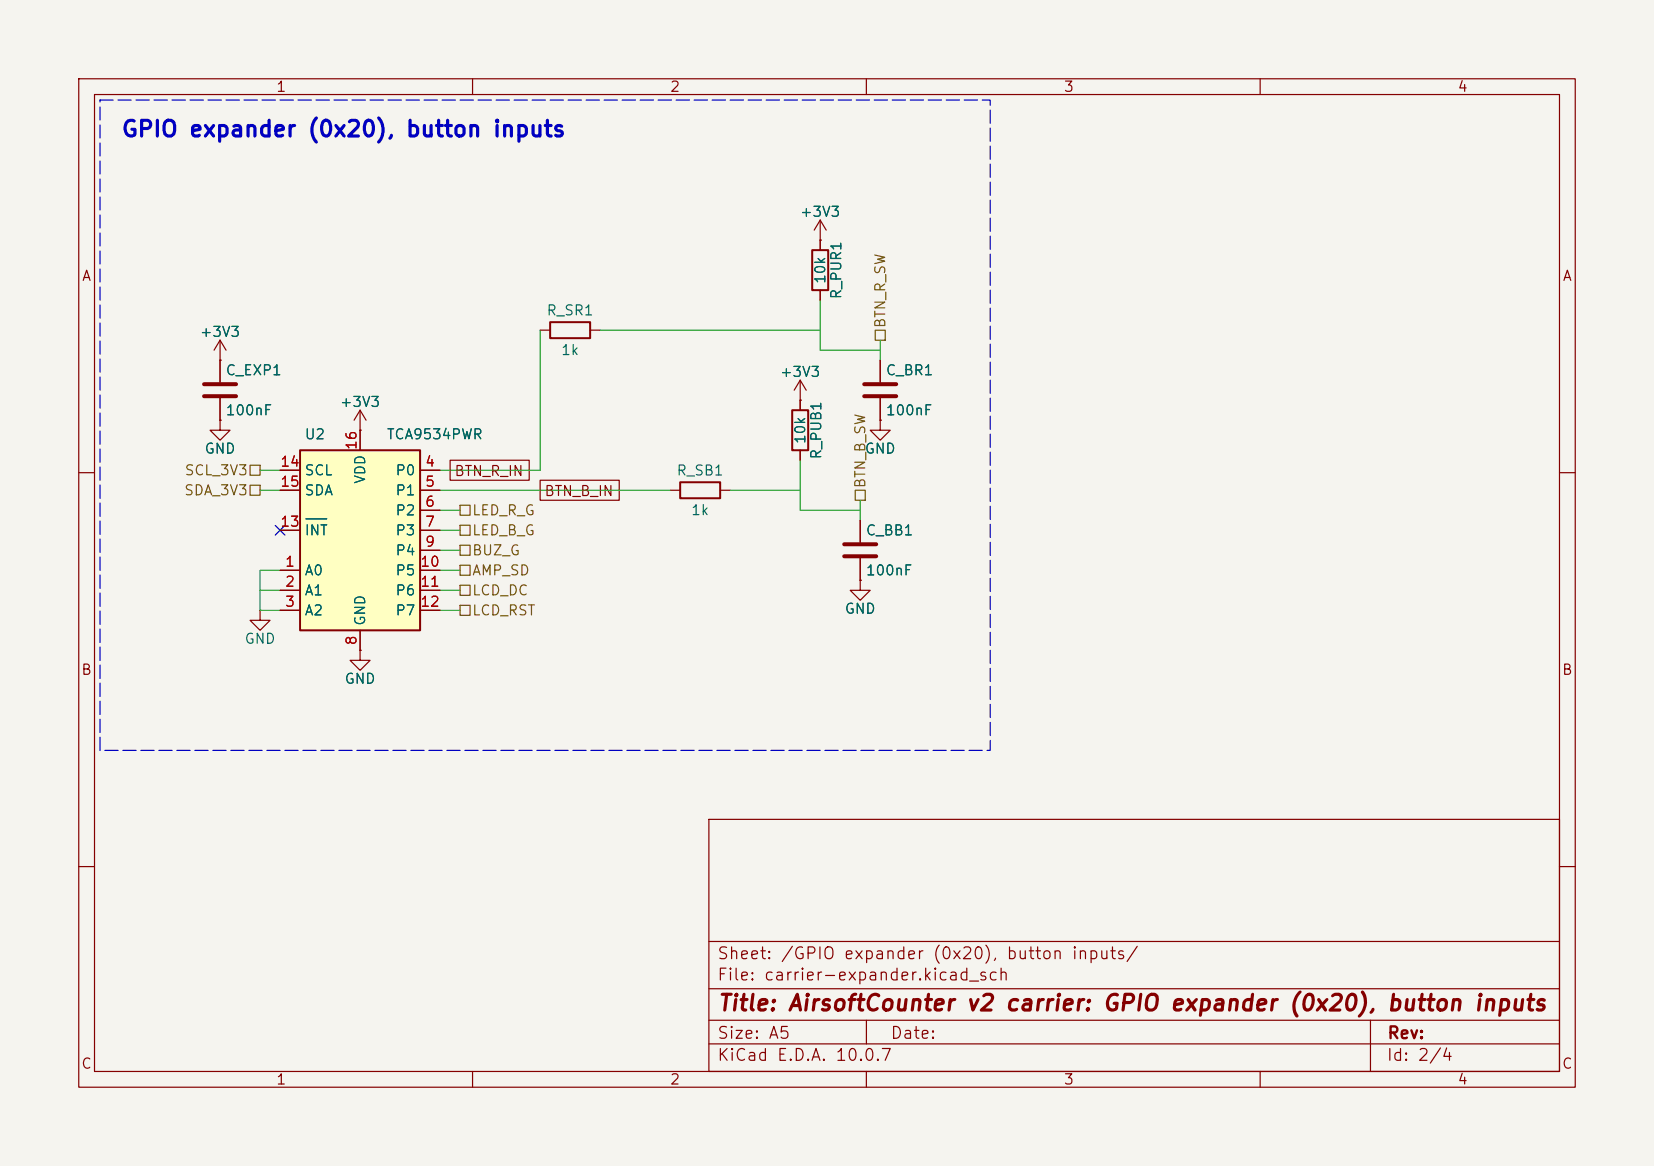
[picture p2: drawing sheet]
(kicad_sch
 (version 20260306)
 (generator "eeschema")
 (generator_version "10.0")
 (paper "A5")
 (title_block
  (title "AirsoftCounter v2 carrier: GPIO expander (0x20), button inputs"))
 (lib_symbols
  (symbol "Device:C"
   (pin_numbers (hide yes))
   (pin_names
    (offset 0.254)) (exclude_from_sim no) (in_bom yes) (on_board yes)
   (in_pos_files yes)
   (duplicate_pin_numbers_are_jumpers no)
   (property "Reference" "C" (at 0.635 2.54 0) (show_name no) (do_not_autoplace no) (effects (font (size 1.27 1.27)) (justify left)))
   (property "Value" "C" (at 0.635 -2.54 0) (show_name no) (do_not_autoplace no) (effects (font (size 1.27 1.27)) (justify left)))
   (property "Footprint" "" (at 0.9652 -3.81 0) (show_name no) (do_not_autoplace no) (hide yes) (effects (font (size 1.27 1.27))))
   (property "Datasheet" "" (at 0 0 0) (show_name no) (do_not_autoplace no) (hide yes) (effects (font (size 1.27 1.27))))
   (property "Description" "Unpolarized capacitor" (at 0 0 0) (show_name no) (do_not_autoplace no) (hide yes) (effects (font (size 1.27 1.27))))
   (symbol "C_0_1"
    (polyline (pts (xy -2.032 0.762) (xy 2.032 0.762)) (stroke (width 0.508) (type default)) (fill (type none)))
    (polyline (pts (xy -2.032 -0.762) (xy 2.032 -0.762)) (stroke (width 0.508) (type default)) (fill (type none))))
   (symbol "C_1_1"
    (pin passive line (at 0 3.81 270) (length 2.794) (name "" (effects (font (size 1.27 1.27)))) (number "1" (effects (font (size 1.27 1.27)))))
    (pin passive line (at 0 -3.81 90) (length 2.794) (name "" (effects (font (size 1.27 1.27)))) (number "2" (effects (font (size 1.27 1.27))))))
   (embedded_fonts no))
  (symbol "Device:R"
   (pin_numbers (hide yes))
   (pin_names
    (offset 0)) (exclude_from_sim no) (in_bom yes) (on_board yes)
   (in_pos_files yes)
   (duplicate_pin_numbers_are_jumpers no)
   (property "Reference" "R" (at 2.032 0 90) (show_name no) (do_not_autoplace no) (effects (font (size 1.27 1.27))))
   (property "Value" "R" (at 0 0 90) (show_name no) (do_not_autoplace no) (effects (font (size 1.27 1.27))))
   (property "Footprint" "" (at -1.778 0 90) (show_name no) (do_not_autoplace no) (hide yes) (effects (font (size 1.27 1.27))))
   (property "Datasheet" "" (at 0 0 0) (show_name no) (do_not_autoplace no) (hide yes) (effects (font (size 1.27 1.27))))
   (property "Description" "Resistor" (at 0 0 0) (show_name no) (do_not_autoplace no) (hide yes) (effects (font (size 1.27 1.27))))
   (symbol "R_0_1"
    (rectangle (start -1.016 -2.54) (end 1.016 2.54) (stroke (width 0.254) (type default)) (fill (type none))))
   (symbol "R_1_1"
    (pin passive line (at 0 3.81 270) (length 1.27) (name "" (effects (font (size 1.27 1.27)))) (number "1" (effects (font (size 1.27 1.27)))))
    (pin passive line (at 0 -3.81 90) (length 1.27) (name "" (effects (font (size 1.27 1.27)))) (number "2" (effects (font (size 1.27 1.27))))))
   (embedded_fonts no))
  (symbol "Interface_Expansion:TCA9534" (exclude_from_sim no) (in_bom yes) (on_board yes)
   (in_pos_files yes)
   (duplicate_pin_numbers_are_jumpers no)
   (property "Reference" "U" (at -7.112 14.732 0) (show_name no) (do_not_autoplace no) (effects (font (size 1.27 1.27)) (justify left)))
   (property "Value" "TCA9534" (at 3.302 14.732 0) (show_name no) (do_not_autoplace no) (effects (font (size 1.27 1.27)) (justify left)))
   (property "Footprint" "" (at 0 -16.764 0) (show_name no) (do_not_autoplace no) (hide yes) (effects (font (size 1.27 1.27))))
   (property "Datasheet" "http://www.ti.com/lit/ds/symlink/tca9534.pdf" (at 0 -12.7 0) (show_name no) (do_not_autoplace no) (hide yes) (effects (font (size 1.27 1.27))))
   (property "Description" "8-bit I/O Expander, I2C / SMBus interface, interrupt output, fixed address bits 0b0100xxx, TSSOP-16 / SOIC-16" (at 0 -14.732 0) (show_name no) (do_not_autoplace no) (hide yes) (effects (font (size 1.27 1.27))))
   (symbol "TCA9534_0_1"
    (rectangle (start -7.62 12.7) (end 7.62 -10.16) (stroke (width 0.254) (type default)) (fill (type background))))
   (symbol "TCA9534_1_1"
    (pin input line (at -10.16 -2.54 0) (length 2.54) (name "A0" (effects (font (size 1.27 1.27)))) (number "1" (effects (font (size 1.27 1.27)))))
    (pin input line (at -10.16 -5.08 0) (length 2.54) (name "A1" (effects (font (size 1.27 1.27)))) (number "2" (effects (font (size 1.27 1.27)))))
    (pin input line (at -10.16 -7.62 0) (length 2.54) (name "A2" (effects (font (size 1.27 1.27)))) (number "3" (effects (font (size 1.27 1.27)))))
    (pin bidirectional line (at 10.16 10.16 180) (length 2.54) (name "P0" (effects (font (size 1.27 1.27)))) (number "4" (effects (font (size 1.27 1.27)))))
    (pin bidirectional line (at 10.16 7.62 180) (length 2.54) (name "P1" (effects (font (size 1.27 1.27)))) (number "5" (effects (font (size 1.27 1.27)))))
    (pin bidirectional line (at 10.16 5.08 180) (length 2.54) (name "P2" (effects (font (size 1.27 1.27)))) (number "6" (effects (font (size 1.27 1.27)))))
    (pin bidirectional line (at 10.16 2.54 180) (length 2.54) (name "P3" (effects (font (size 1.27 1.27)))) (number "7" (effects (font (size 1.27 1.27)))))
    (pin power_in line (at 0 -12.7 90) (length 2.54) (name "GND" (effects (font (size 1.27 1.27)))) (number "8" (effects (font (size 1.27 1.27)))))
    (pin bidirectional line (at 10.16 0 180) (length 2.54) (name "P4" (effects (font (size 1.27 1.27)))) (number "9" (effects (font (size 1.27 1.27)))))
    (pin bidirectional line (at 10.16 -2.54 180) (length 2.54) (name "P5" (effects (font (size 1.27 1.27)))) (number "10" (effects (font (size 1.27 1.27)))))
    (pin bidirectional line (at 10.16 -5.08 180) (length 2.54) (name "P6" (effects (font (size 1.27 1.27)))) (number "11" (effects (font (size 1.27 1.27)))))
    (pin bidirectional line (at 10.16 -7.62 180) (length 2.54) (name "P7" (effects (font (size 1.27 1.27)))) (number "12" (effects (font (size 1.27 1.27)))))
    (pin open_collector line (at -10.16 2.54 0) (length 2.54) (name "~{INT}" (effects (font (size 1.27 1.27)))) (number "13" (effects (font (size 1.27 1.27)))))
    (pin input line (at -10.16 10.16 0) (length 2.54) (name "SCL" (effects (font (size 1.27 1.27)))) (number "14" (effects (font (size 1.27 1.27)))))
    (pin bidirectional line (at -10.16 7.62 0) (length 2.54) (name "SDA" (effects (font (size 1.27 1.27)))) (number "15" (effects (font (size 1.27 1.27)))))
    (pin power_in line (at 0 15.24 270) (length 2.54) (name "VDD" (effects (font (size 1.27 1.27)))) (number "16" (effects (font (size 1.27 1.27))))))
   (embedded_fonts no))
  (symbol "power:+3V3"
   (power global)
   (pin_numbers (hide yes))
   (pin_names
    (offset 0) (hide yes)) (exclude_from_sim no) (in_bom yes) (on_board yes)
   (in_pos_files yes)
   (duplicate_pin_numbers_are_jumpers no)
   (property "Reference" "#PWR" (at 0 -3.81 0) (show_name no) (do_not_autoplace no) (hide yes) (effects (font (size 1.27 1.27))))
   (property "Value" "+3V3" (at 0 3.556 0) (show_name no) (do_not_autoplace no) (effects (font (size 1.27 1.27))))
   (property "Footprint" "" (at 0 0 0) (show_name no) (do_not_autoplace no) (hide yes) (effects (font (size 1.27 1.27))))
   (property "Datasheet" "" (at 0 0 0) (show_name no) (do_not_autoplace no) (hide yes) (effects (font (size 1.27 1.27))))
   (property "Description" "Power symbol creates a global label with name \"+3V3\"" (at 0 0 0) (show_name no) (do_not_autoplace no) (hide yes) (effects (font (size 1.27 1.27))))
   (symbol "+3V3_0_1"
    (polyline (pts (xy -0.762 1.27) (xy 0 2.54)) (stroke (width 0) (type default)) (fill (type none)))
    (polyline (pts (xy 0 2.54) (xy 0.762 1.27)) (stroke (width 0) (type default)) (fill (type none)))
    (polyline (pts (xy 0 0) (xy 0 2.54)) (stroke (width 0) (type default)) (fill (type none))))
   (symbol "+3V3_1_1"
    (pin power_in line (at 0 0 90) (length 0) (name "" (effects (font (size 1.27 1.27)))) (number "1" (effects (font (size 1.27 1.27))))))
   (embedded_fonts no))
  (symbol "power:GND"
   (power global)
   (pin_numbers (hide yes))
   (pin_names
    (offset 0) (hide yes)) (exclude_from_sim no) (in_bom yes) (on_board yes)
   (in_pos_files yes)
   (duplicate_pin_numbers_are_jumpers no)
   (property "Reference" "#PWR" (at 0 -6.35 0) (show_name no) (do_not_autoplace no) (hide yes) (effects (font (size 1.27 1.27))))
   (property "Value" "GND" (at 0 -3.81 0) (show_name no) (do_not_autoplace no) (effects (font (size 1.27 1.27))))
   (property "Footprint" "" (at 0 0 0) (show_name no) (do_not_autoplace no) (hide yes) (effects (font (size 1.27 1.27))))
   (property "Datasheet" "" (at 0 0 0) (show_name no) (do_not_autoplace no) (hide yes) (effects (font (size 1.27 1.27))))
   (property "Description" "Power symbol creates a global label with name \"GND\" , ground" (at 0 0 0) (show_name no) (do_not_autoplace no) (hide yes) (effects (font (size 1.27 1.27))))
   (symbol "GND_0_1"
    (polyline (pts (xy 0 0) (xy 0 -1.27) (xy 1.27 -1.27) (xy 0 -2.54) (xy -1.27 -1.27) (xy 0 -1.27)) (stroke (width 0) (type default)) (fill (type none))))
   (symbol "GND_1_1"
    (pin power_in line (at 0 0 270) (length 0) (name "" (effects (font (size 1.27 1.27)))) (number "1" (effects (font (size 1.27 1.27))))))
   (embedded_fonts no)))
 (rectangle
  (start 12.7 12.7)
  (end 125.73 95.25)
  (stroke (width 0) (type dash))
  (fill (type none)))
 (text "GPIO expander (0x20), button inputs"
  (exclude_from_sim no)
  (at 15.24 17.78 0)
  (effects (font (size 2 2)
    (bold yes)) (justify left bottom)))
 (junction
  (at 33.02 74.93)
  (diameter 0)
  (color 0 0 0 0))
 (junction
  (at 111.76 44.45)
  (diameter 0)
  (color 0 0 0 0))
 (junction
  (at 109.22 64.77)
  (diameter 0)
  (color 0 0 0 0))
 (junction
  (at 101.6 62.23)
  (diameter 0)
  (color 0 0 0 0))
 (junction
  (at 104.14 41.91)
  (diameter 0)
  (color 0 0 0 0))
 (no_connect
  (at 35.56 67.31))
 (wire
  (pts (xy 33.02 74.93) (xy 33.02 77.47))
  (stroke (width 0) (type default)))
 (wire
  (pts (xy 55.88 59.69) (xy 68.58 59.69))
  (stroke (width 0) (type default)))
 (wire
  (pts (xy 104.14 44.45) (xy 111.76 44.45))
  (stroke (width 0) (type default)))
 (wire
  (pts (xy 104.14 38.1) (xy 104.14 41.91))
  (stroke (width 0) (type default)))
 (wire
  (pts (xy 92.71 62.23) (xy 101.6 62.23))
  (stroke (width 0) (type default)))
 (wire
  (pts (xy 33.02 74.93) (xy 35.56 74.93))
  (stroke (width 0) (type default)))
 (wire
  (pts (xy 33.02 77.47) (xy 35.56 77.47))
  (stroke (width 0) (type default)))
 (wire
  (pts (xy 109.22 63.5) (xy 109.22 64.77))
  (stroke (width 0) (type default)))
 (wire
  (pts (xy 55.88 69.85) (xy 58.42 69.85))
  (stroke (width 0) (type default)))
 (wire
  (pts (xy 33.02 59.69) (xy 35.56 59.69))
  (stroke (width 0) (type default)))
 (wire
  (pts (xy 111.76 44.45) (xy 111.76 45.72))
  (stroke (width 0) (type default)))
 (wire
  (pts (xy 111.76 43.18) (xy 111.76 44.45))
  (stroke (width 0) (type default)))
 (wire
  (pts (xy 104.14 41.91) (xy 104.14 44.45))
  (stroke (width 0) (type default)))
 (wire
  (pts (xy 33.02 72.39) (xy 33.02 74.93))
  (stroke (width 0) (type default)))
 (wire
  (pts (xy 101.6 64.77) (xy 109.22 64.77))
  (stroke (width 0) (type default)))
 (wire
  (pts (xy 101.6 58.42) (xy 101.6 62.23))
  (stroke (width 0) (type default)))
 (wire
  (pts (xy 33.02 72.39) (xy 35.56 72.39))
  (stroke (width 0) (type default)))
 (wire
  (pts (xy 55.88 74.93) (xy 58.42 74.93))
  (stroke (width 0) (type default)))
 (wire
  (pts (xy 68.58 41.91) (xy 68.58 59.69))
  (stroke (width 0) (type default)))
 (wire
  (pts (xy 55.88 67.31) (xy 58.42 67.31))
  (stroke (width 0) (type default)))
 (wire
  (pts (xy 109.22 64.77) (xy 109.22 66.04))
  (stroke (width 0) (type default)))
 (wire
  (pts (xy 33.02 62.23) (xy 35.56 62.23))
  (stroke (width 0) (type default)))
 (wire
  (pts (xy 55.88 62.23) (xy 85.09 62.23))
  (stroke (width 0) (type default)))
 (wire
  (pts (xy 55.88 72.39) (xy 58.42 72.39))
  (stroke (width 0) (type default)))
 (wire
  (pts (xy 76.2 41.91) (xy 104.14 41.91))
  (stroke (width 0) (type default)))
 (wire
  (pts (xy 101.6 62.23) (xy 101.6 64.77))
  (stroke (width 0) (type default)))
 (wire
  (pts (xy 55.88 77.47) (xy 58.42 77.47))
  (stroke (width 0) (type default)))
 (wire
  (pts (xy 55.88 64.77) (xy 58.42 64.77))
  (stroke (width 0) (type default)))
 (global_label "BTN_B_IN"
  (shape passive)
  (at 68.58 62.23 0)
  (fields_autoplaced yes)
  (effects (font (size 1.27 1.27)) (justify left))
  (property "Intersheetrefs" "${INTERSHEET_REFS}" (at 68.58 62.23 0) (hide yes) (show_name no) (do_not_autoplace no) (effects (font (size 1.27 1.27)))))
 (global_label "BTN_R_IN"
  (shape passive)
  (at 57.15 59.69 0)
  (fields_autoplaced yes)
  (effects (font (size 1.27 1.27)) (justify left))
  (property "Intersheetrefs" "${INTERSHEET_REFS}" (at 57.15 59.69 0) (hide yes) (show_name no) (do_not_autoplace no) (effects (font (size 1.27 1.27)))))
 (hierarchical_label "SDA_3V3"
  (shape passive)
  (at 33.02 62.23 180)
  (effects (font (size 1.27 1.27)) (justify right)))
 (hierarchical_label "BUZ_G"
  (shape passive)
  (at 58.42 69.85 0)
  (effects (font (size 1.27 1.27)) (justify left)))
 (hierarchical_label "BTN_B_SW"
  (shape passive)
  (at 109.22 63.5 90)
  (effects (font (size 1.27 1.27)) (justify left)))
 (hierarchical_label "AMP_SD"
  (shape passive)
  (at 58.42 72.39 0)
  (effects (font (size 1.27 1.27)) (justify left)))
 (hierarchical_label "LED_R_G"
  (shape passive)
  (at 58.42 64.77 0)
  (effects (font (size 1.27 1.27)) (justify left)))
 (hierarchical_label "BTN_R_SW"
  (shape passive)
  (at 111.76 43.18 90)
  (effects (font (size 1.27 1.27)) (justify left)))
 (hierarchical_label "LCD_DC"
  (shape passive)
  (at 58.42 74.93 0)
  (effects (font (size 1.27 1.27)) (justify left)))
 (hierarchical_label "LED_B_G"
  (shape passive)
  (at 58.42 67.31 0)
  (effects (font (size 1.27 1.27)) (justify left)))
 (hierarchical_label "LCD_RST"
  (shape passive)
  (at 58.42 77.47 0)
  (effects (font (size 1.27 1.27)) (justify left)))
 (hierarchical_label "SCL_3V3"
  (shape passive)
  (at 33.02 59.69 180)
  (effects (font (size 1.27 1.27)) (justify right)))
 (symbol
  (lib_id "power:+3V3")
  (at 101.6 50.8 0)
  (unit 1)
  (body_style 1)
  (exclude_from_sim no)
  (in_bom no)
  (on_board no)
  (in_pos_files yes)
  (dnp no)
  (property "Reference" "#PWR08" (at 101.6 50.8 0) (hide yes) (show_name no) (do_not_autoplace no) (effects (font (size 1.27 1.27))))
  (property "Value" "+3V3" (at 101.6 47.2 0) (show_name no) (do_not_autoplace no) (effects (font (size 1.27 1.27))))
  (property "Footprint" "" (at 101.6 50.8 0) (hide yes) (show_name no) (do_not_autoplace no) (effects (font (size 1.27 1.27))))
  (property "Datasheet" "" (at 101.6 50.8 0) (hide yes) (show_name no) (do_not_autoplace no) (effects (font (size 1.27 1.27))))
  (property "Description" "" (at 101.6 50.8 0) (hide yes) (show_name no) (do_not_autoplace no) (effects (font (size 1.27 1.27))))
  (pin "1"))
 (symbol
  (lib_id "power:GND")
  (at 109.22 73.66 0)
  (unit 1)
  (body_style 1)
  (exclude_from_sim no)
  (in_bom no)
  (on_board no)
  (in_pos_files yes)
  (dnp no)
  (property "Reference" "#PWR04" (at 109.22 73.66 0) (hide yes) (show_name no) (do_not_autoplace no) (effects (font (size 1.27 1.27))))
  (property "Value" "GND" (at 109.22 77.26 0) (show_name no) (do_not_autoplace no) (effects (font (size 1.27 1.27))))
  (property "Footprint" "" (at 109.22 73.66 0) (hide yes) (show_name no) (do_not_autoplace no) (effects (font (size 1.27 1.27))))
  (property "Datasheet" "" (at 109.22 73.66 0) (hide yes) (show_name no) (do_not_autoplace no) (effects (font (size 1.27 1.27))))
  (property "Description" "" (at 109.22 73.66 0) (hide yes) (show_name no) (do_not_autoplace no) (effects (font (size 1.27 1.27))))
  (pin "1"))
 (symbol
  (lib_id "Device:C")
  (at 27.94 49.53 0)
  (unit 1)
  (body_style 1)
  (exclude_from_sim no)
  (in_bom yes)
  (on_board yes)
  (in_pos_files yes)
  (dnp no)
  (property "Reference" "C_EXP1" (at 28.575 46.99 0) (show_name no) (do_not_autoplace no) (effects (font (size 1.27 1.27)) (justify left)))
  (property "Value" "100nF" (at 28.575 52.07 0) (show_name no) (do_not_autoplace no) (effects (font (size 1.27 1.27)) (justify left)))
  (property "Footprint" "Capacitor_SMD:C_0805_2012Metric_Pad1.18x1.45mm_HandSolder" (at 28.9052 53.34 0) (hide yes) (show_name no) (do_not_autoplace no) (effects (font (size 1.27 1.27))))
  (property "Datasheet" "" (at 27.94 49.53 0) (hide yes) (show_name no) (do_not_autoplace no) (effects (font (size 1.27 1.27))))
  (property "Description" "Unpolarized capacitor" (at 27.94 49.53 0) (hide yes) (show_name no) (do_not_autoplace no) (effects (font (size 1.27 1.27))))
  (pin "1")
  (pin "2"))
 (symbol
  (lib_id "power:GND")
  (at 111.76 53.34 0)
  (unit 1)
  (body_style 1)
  (exclude_from_sim no)
  (in_bom no)
  (on_board no)
  (in_pos_files yes)
  (dnp no)
  (property "Reference" "#PWR03" (at 111.76 53.34 0) (hide yes) (show_name no) (do_not_autoplace no) (effects (font (size 1.27 1.27))))
  (property "Value" "GND" (at 111.76 56.94 0) (show_name no) (do_not_autoplace no) (effects (font (size 1.27 1.27))))
  (property "Footprint" "" (at 111.76 53.34 0) (hide yes) (show_name no) (do_not_autoplace no) (effects (font (size 1.27 1.27))))
  (property "Datasheet" "" (at 111.76 53.34 0) (hide yes) (show_name no) (do_not_autoplace no) (effects (font (size 1.27 1.27))))
  (property "Description" "" (at 111.76 53.34 0) (hide yes) (show_name no) (do_not_autoplace no) (effects (font (size 1.27 1.27))))
  (pin "1"))
 (symbol
  (lib_id "Device:R")
  (at 104.14 34.29 0)
  (unit 1)
  (body_style 1)
  (exclude_from_sim no)
  (in_bom yes)
  (on_board yes)
  (in_pos_files yes)
  (dnp no)
  (property "Reference" "R_PUR1" (at 106.172 34.29 90) (show_name no) (do_not_autoplace no) (effects (font (size 1.27 1.27))))
  (property "Value" "10k" (at 104.14 34.29 90) (show_name no) (do_not_autoplace no) (effects (font (size 1.27 1.27))))
  (property "Footprint" "Resistor_SMD:R_0805_2012Metric_Pad1.20x1.40mm_HandSolder" (at 102.362 34.29 90) (hide yes) (show_name no) (do_not_autoplace no) (effects (font (size 1.27 1.27))))
  (property "Datasheet" "" (at 104.14 34.29 0) (hide yes) (show_name no) (do_not_autoplace no) (effects (font (size 1.27 1.27))))
  (property "Description" "Resistor" (at 104.14 34.29 0) (hide yes) (show_name no) (do_not_autoplace no) (effects (font (size 1.27 1.27))))
  (pin "1")
  (pin "2"))
 (symbol
  (lib_id "Interface_Expansion:TCA9534")
  (at 45.72 69.85 0)
  (unit 1)
  (body_style 1)
  (exclude_from_sim no)
  (in_bom yes)
  (on_board yes)
  (in_pos_files yes)
  (dnp no)
  (property "Reference" "U2" (at 38.608 55.118 0) (show_name no) (do_not_autoplace no) (effects (font (size 1.27 1.27)) (justify left)))
  (property "Value" "TCA9534PWR" (at 49.022 55.118 0) (show_name no) (do_not_autoplace no) (effects (font (size 1.27 1.27)) (justify left)))
  (property "Footprint" "Package_SO:TSSOP-16_4.4x5mm_P0.65mm" (at 45.72 86.614 0) (hide yes) (show_name no) (do_not_autoplace no) (effects (font (size 1.27 1.27))))
  (property "Datasheet" "http://www.ti.com/lit/ds/symlink/tca9534.pdf" (at 45.72 82.55 0) (hide yes) (show_name no) (do_not_autoplace no) (effects (font (size 1.27 1.27))))
  (property "Description" "8-bit I/O Expander, I2C / SMBus interface, interrupt output, fixed address bits 0b0100xxx, TSSOP-16 / SOIC-16" (at 45.72 84.582 0) (hide yes) (show_name no) (do_not_autoplace no) (effects (font (size 1.27 1.27))))
  (pin "1")
  (pin "2")
  (pin "3")
  (pin "4")
  (pin "5")
  (pin "6")
  (pin "7")
  (pin "8")
  (pin "9")
  (pin "10")
  (pin "11")
  (pin "12")
  (pin "13")
  (pin "14")
  (pin "15")
  (pin "16"))
 (symbol
  (lib_id "Device:R")
  (at 72.39 41.91 270)
  (unit 1)
  (body_style 1)
  (exclude_from_sim no)
  (in_bom yes)
  (on_board yes)
  (in_pos_files yes)
  (dnp no)
  (property "Reference" "R_SR1" (at 72.39 39.394 90) (show_name no) (do_not_autoplace no) (effects (font (size 1.27 1.27))))
  (property "Value" "1k" (at 72.39 44.426 90) (show_name no) (do_not_autoplace no) (effects (font (size 1.27 1.27))))
  (property "Footprint" "Resistor_SMD:R_0805_2012Metric_Pad1.20x1.40mm_HandSolder" (at 72.39 40.132 90) (hide yes) (show_name no) (do_not_autoplace no) (effects (font (size 1.27 1.27))))
  (property "Datasheet" "" (at 72.39 41.91 0) (hide yes) (show_name no) (do_not_autoplace no) (effects (font (size 1.27 1.27))))
  (property "Description" "Resistor" (at 72.39 41.91 0) (hide yes) (show_name no) (do_not_autoplace no) (effects (font (size 1.27 1.27))))
  (pin "1")
  (pin "2"))
 (symbol
  (lib_id "Device:R")
  (at 88.9 62.23 270)
  (unit 1)
  (body_style 1)
  (exclude_from_sim no)
  (in_bom yes)
  (on_board yes)
  (in_pos_files yes)
  (dnp no)
  (property "Reference" "R_SB1" (at 88.9 59.714 90) (show_name no) (do_not_autoplace no) (effects (font (size 1.27 1.27))))
  (property "Value" "1k" (at 88.9 64.746 90) (show_name no) (do_not_autoplace no) (effects (font (size 1.27 1.27))))
  (property "Footprint" "Resistor_SMD:R_0805_2012Metric_Pad1.20x1.40mm_HandSolder" (at 88.9 60.452 90) (hide yes) (show_name no) (do_not_autoplace no) (effects (font (size 1.27 1.27))))
  (property "Datasheet" "" (at 88.9 62.23 0) (hide yes) (show_name no) (do_not_autoplace no) (effects (font (size 1.27 1.27))))
  (property "Description" "Resistor" (at 88.9 62.23 0) (hide yes) (show_name no) (do_not_autoplace no) (effects (font (size 1.27 1.27))))
  (pin "1")
  (pin "2"))
 (symbol
  (lib_id "Device:R")
  (at 101.6 54.61 0)
  (unit 1)
  (body_style 1)
  (exclude_from_sim no)
  (in_bom yes)
  (on_board yes)
  (in_pos_files yes)
  (dnp no)
  (property "Reference" "R_PUB1" (at 103.632 54.61 90) (show_name no) (do_not_autoplace no) (effects (font (size 1.27 1.27))))
  (property "Value" "10k" (at 101.6 54.61 90) (show_name no) (do_not_autoplace no) (effects (font (size 1.27 1.27))))
  (property "Footprint" "Resistor_SMD:R_0805_2012Metric_Pad1.20x1.40mm_HandSolder" (at 99.822 54.61 90) (hide yes) (show_name no) (do_not_autoplace no) (effects (font (size 1.27 1.27))))
  (property "Datasheet" "" (at 101.6 54.61 0) (hide yes) (show_name no) (do_not_autoplace no) (effects (font (size 1.27 1.27))))
  (property "Description" "Resistor" (at 101.6 54.61 0) (hide yes) (show_name no) (do_not_autoplace no) (effects (font (size 1.27 1.27))))
  (pin "1")
  (pin "2"))
 (symbol
  (lib_id "power:+3V3")
  (at 27.94 45.72 0)
  (unit 1)
  (body_style 1)
  (exclude_from_sim no)
  (in_bom no)
  (on_board no)
  (in_pos_files yes)
  (dnp no)
  (property "Reference" "#PWR07" (at 27.94 45.72 0) (hide yes) (show_name no) (do_not_autoplace no) (effects (font (size 1.27 1.27))))
  (property "Value" "+3V3" (at 27.94 42.12 0) (show_name no) (do_not_autoplace no) (effects (font (size 1.27 1.27))))
  (property "Footprint" "" (at 27.94 45.72 0) (hide yes) (show_name no) (do_not_autoplace no) (effects (font (size 1.27 1.27))))
  (property "Datasheet" "" (at 27.94 45.72 0) (hide yes) (show_name no) (do_not_autoplace no) (effects (font (size 1.27 1.27))))
  (property "Description" "" (at 27.94 45.72 0) (hide yes) (show_name no) (do_not_autoplace no) (effects (font (size 1.27 1.27))))
  (pin "1"))
 (symbol
  (lib_id "Device:C")
  (at 109.22 69.85 0)
  (unit 1)
  (body_style 1)
  (exclude_from_sim no)
  (in_bom yes)
  (on_board yes)
  (in_pos_files yes)
  (dnp no)
  (property "Reference" "C_BB1" (at 109.855 67.31 0) (show_name no) (do_not_autoplace no) (effects (font (size 1.27 1.27)) (justify left)))
  (property "Value" "100nF" (at 109.855 72.39 0) (show_name no) (do_not_autoplace no) (effects (font (size 1.27 1.27)) (justify left)))
  (property "Footprint" "Capacitor_SMD:C_0805_2012Metric_Pad1.18x1.45mm_HandSolder" (at 110.1852 73.66 0) (hide yes) (show_name no) (do_not_autoplace no) (effects (font (size 1.27 1.27))))
  (property "Datasheet" "" (at 109.22 69.85 0) (hide yes) (show_name no) (do_not_autoplace no) (effects (font (size 1.27 1.27))))
  (property "Description" "Unpolarized capacitor" (at 109.22 69.85 0) (hide yes) (show_name no) (do_not_autoplace no) (effects (font (size 1.27 1.27))))
  (pin "1")
  (pin "2"))
 (symbol
  (lib_id "power:+3V3")
  (at 104.14 30.48 0)
  (unit 1)
  (body_style 1)
  (exclude_from_sim no)
  (in_bom no)
  (on_board no)
  (in_pos_files yes)
  (dnp no)
  (property "Reference" "#PWR06" (at 104.14 30.48 0) (hide yes) (show_name no) (do_not_autoplace no) (effects (font (size 1.27 1.27))))
  (property "Value" "+3V3" (at 104.14 26.88 0) (show_name no) (do_not_autoplace no) (effects (font (size 1.27 1.27))))
  (property "Footprint" "" (at 104.14 30.48 0) (hide yes) (show_name no) (do_not_autoplace no) (effects (font (size 1.27 1.27))))
  (property "Datasheet" "" (at 104.14 30.48 0) (hide yes) (show_name no) (do_not_autoplace no) (effects (font (size 1.27 1.27))))
  (property "Description" "" (at 104.14 30.48 0) (hide yes) (show_name no) (do_not_autoplace no) (effects (font (size 1.27 1.27))))
  (pin "1"))
 (symbol
  (lib_id "Device:C")
  (at 111.76 49.53 0)
  (unit 1)
  (body_style 1)
  (exclude_from_sim no)
  (in_bom yes)
  (on_board yes)
  (in_pos_files yes)
  (dnp no)
  (property "Reference" "C_BR1" (at 112.395 46.99 0) (show_name no) (do_not_autoplace no) (effects (font (size 1.27 1.27)) (justify left)))
  (property "Value" "100nF" (at 112.395 52.07 0) (show_name no) (do_not_autoplace no) (effects (font (size 1.27 1.27)) (justify left)))
  (property "Footprint" "Capacitor_SMD:C_0805_2012Metric_Pad1.18x1.45mm_HandSolder" (at 112.7252 53.34 0) (hide yes) (show_name no) (do_not_autoplace no) (effects (font (size 1.27 1.27))))
  (property "Datasheet" "" (at 111.76 49.53 0) (hide yes) (show_name no) (do_not_autoplace no) (effects (font (size 1.27 1.27))))
  (property "Description" "Unpolarized capacitor" (at 111.76 49.53 0) (hide yes) (show_name no) (do_not_autoplace no) (effects (font (size 1.27 1.27))))
  (pin "1")
  (pin "2"))
 (symbol
  (lib_id "power:GND")
  (at 33.02 77.47 0)
  (unit 1)
  (body_style 1)
  (exclude_from_sim no)
  (in_bom no)
  (on_board no)
  (in_pos_files yes)
  (dnp no)
  (property "Reference" "#PWR01" (at 33.02 77.47 0) (hide yes) (show_name no) (do_not_autoplace no) (effects (font (size 1.27 1.27))))
  (property "Value" "GND" (at 33.02 81.07 0) (show_name no) (do_not_autoplace no) (effects (font (size 1.27 1.27))))
  (property "Footprint" "" (at 33.02 77.47 0) (hide yes) (show_name no) (do_not_autoplace no) (effects (font (size 1.27 1.27))))
  (property "Datasheet" "" (at 33.02 77.47 0) (hide yes) (show_name no) (do_not_autoplace no) (effects (font (size 1.27 1.27))))
  (property "Description" "" (at 33.02 77.47 0) (hide yes) (show_name no) (do_not_autoplace no) (effects (font (size 1.27 1.27))))
  (pin "1"))
 (symbol
  (lib_id "power:GND")
  (at 27.94 53.34 0)
  (unit 1)
  (body_style 1)
  (exclude_from_sim no)
  (in_bom no)
  (on_board no)
  (in_pos_files yes)
  (dnp no)
  (property "Reference" "#PWR02" (at 27.94 53.34 0) (hide yes) (show_name no) (do_not_autoplace no) (effects (font (size 1.27 1.27))))
  (property "Value" "GND" (at 27.94 56.94 0) (show_name no) (do_not_autoplace no) (effects (font (size 1.27 1.27))))
  (property "Footprint" "" (at 27.94 53.34 0) (hide yes) (show_name no) (do_not_autoplace no) (effects (font (size 1.27 1.27))))
  (property "Datasheet" "" (at 27.94 53.34 0) (hide yes) (show_name no) (do_not_autoplace no) (effects (font (size 1.27 1.27))))
  (property "Description" "" (at 27.94 53.34 0) (hide yes) (show_name no) (do_not_autoplace no) (effects (font (size 1.27 1.27))))
  (pin "1"))
 (symbol
  (lib_id "power:+3V3")
  (at 45.72 54.61 0)
  (unit 1)
  (body_style 1)
  (exclude_from_sim no)
  (in_bom no)
  (on_board no)
  (in_pos_files yes)
  (dnp no)
  (property "Reference" "#PWR09" (at 45.72 54.61 0) (hide yes) (show_name no) (do_not_autoplace no) (effects (font (size 1.27 1.27))))
  (property "Value" "+3V3" (at 45.72 51.01 0) (show_name no) (do_not_autoplace no) (effects (font (size 1.27 1.27))))
  (property "Footprint" "" (at 45.72 54.61 0) (hide yes) (show_name no) (do_not_autoplace no) (effects (font (size 1.27 1.27))))
  (property "Datasheet" "" (at 45.72 54.61 0) (hide yes) (show_name no) (do_not_autoplace no) (effects (font (size 1.27 1.27))))
  (property "Description" "" (at 45.72 54.61 0) (hide yes) (show_name no) (do_not_autoplace no) (effects (font (size 1.27 1.27))))
  (pin "1"))
 (symbol
  (lib_id "power:GND")
  (at 45.72 82.55 0)
  (unit 1)
  (body_style 1)
  (exclude_from_sim no)
  (in_bom no)
  (on_board no)
  (in_pos_files yes)
  (dnp no)
  (property "Reference" "#PWR05" (at 45.72 82.55 0) (hide yes) (show_name no) (do_not_autoplace no) (effects (font (size 1.27 1.27))))
  (property "Value" "GND" (at 45.72 86.15 0) (show_name no) (do_not_autoplace no) (effects (font (size 1.27 1.27))))
  (property "Footprint" "" (at 45.72 82.55 0) (hide yes) (show_name no) (do_not_autoplace no) (effects (font (size 1.27 1.27))))
  (property "Datasheet" "" (at 45.72 82.55 0) (hide yes) (show_name no) (do_not_autoplace no) (effects (font (size 1.27 1.27))))
  (property "Description" "" (at 45.72 82.55 0) (hide yes) (show_name no) (do_not_autoplace no) (effects (font (size 1.27 1.27))))
  (pin "1")))
